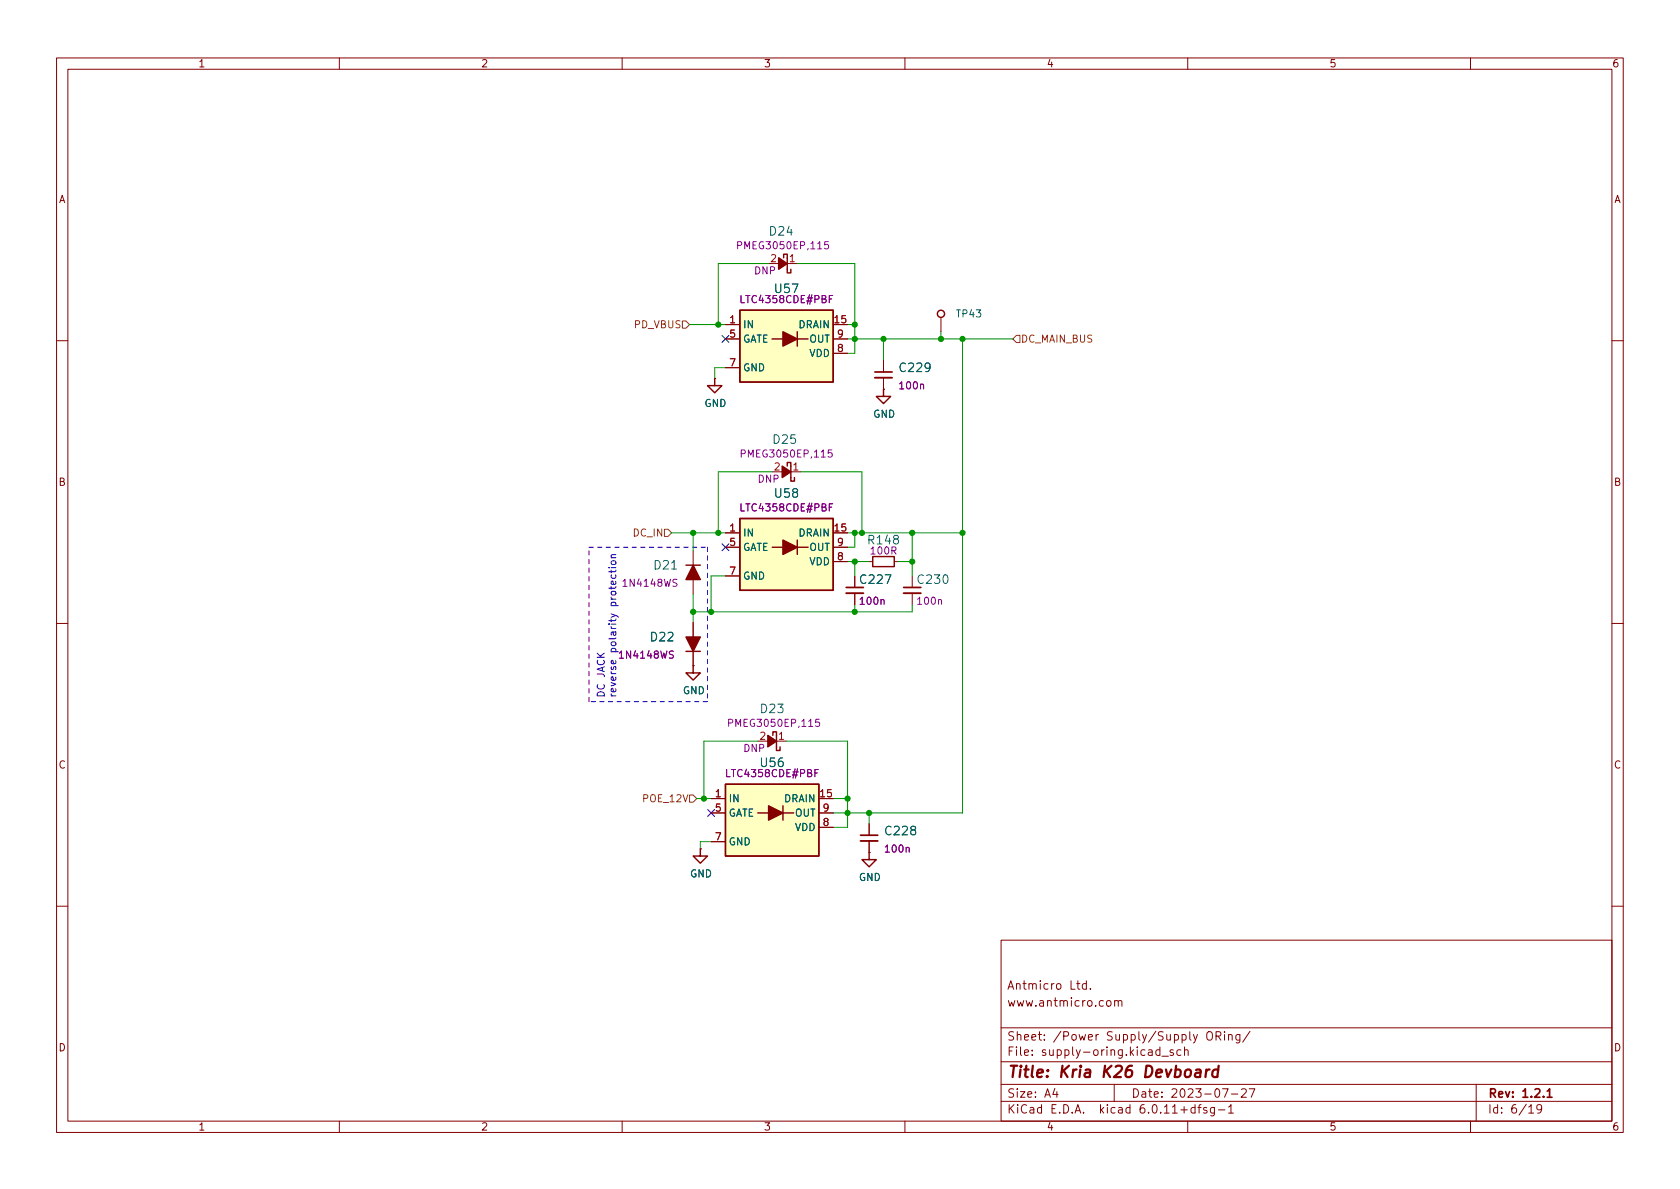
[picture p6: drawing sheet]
<svg xmlns="http://www.w3.org/2000/svg" width="297mm" height="210mm" viewBox="0 0 297 210" stroke-linecap="round" stroke-linejoin="round" font-family="sans-serif">
<g fill="none" stroke="#840000" stroke-width=".18">
<path d="M10 10.2h277v190.1h-277zM12 12.2h273v186.1h-273zM60 10.2v2M110 10.2v2M160 10.2v2M210 10.2v2M260 10.2v2M128.3 57.4h2.5M128.3 59.9h2.5M135.9 46.6h5.1M147.3 57.4h2.6M147.3 59.9h2.6"/>
<path d="M166.4 56.1v2.6M10 60.2h2M126.4 66.9h.1M128.3 65h2.5M147.3 62.5h2.6M156.2 68.8h.1M156.2 63.7v2.1M156.2 66.8v2M285 60.2h2M122.6 97.4v2.5M128.3 94.2h2.5M128.3 96.8h2.5"/>
<path d="M136.5 83.4h5.1M147.3 94.2h2.6M147.3 96.8h2.6M147.3 99.3h2.6M153.7 99.3h.6M158.1 99.3h.6M10 110.2h2M122.6 117.7h.1M122.6 102.5v2.5M122.6 110.1v2.5M122.6 115.2v2.5M128.3 101.8h2.5"/>
<path d="M151.1 101.8v2.1M151.1 104.9v2M161.3 101.8v2.1M161.3 104.9v2M285 110.2h2M134 131.1h5.1M123.8 150.1h.1M125.7 141.2h2.6M125.7 143.8h2.6M125.7 148.8h2.6M144.8 141.2h2.5M144.8 143.8h2.5"/>
<path d="M144.8 146.3h2.5M153.7 150.7h.1M153.7 145.7v2M153.7 148.7v2M10 160.2h2M177 166.3h108v32h-108zM186.9 174.1l.2-.2 .4 .2 .1 .5-.2 .3h-.3l-.2-.1zM195.8 177l.3-.1 .3 .3v.4l-.3 .3h-.3l-.2-.3v-.4zM197.1 177.1l.2-.2 .3 .1 .1 .9M197.1 176.9v1M197.7 177.1l.2-.2 .4 .1 .1 .9M285 160.2h2"/>
<path d="M60 198.3v2M110 198.3v2M160 198.3v2M177 194.8h108M177 191.8h108M177 187.8h108M177 181.8h108M182.5 186.5v.1M182.5 185.7v.1M184.6 183.8v.1M184.6 183v.1M193.8 182.9v1"/>
<path d="M194.2 182.9l-.3 .1-.1 .2M197 191.8v3M205.4 186.8h1.2M207.4 185.7l-.3-.1-.2 .2v.3l.5 .1v.4h-.5M208.8 185.7l-.4-.1-.3 .3v.4l.1 .3h.6M209.4 185.8l.2-.2 .4 .1 .1 .9M209.4 185.1v1.5M210 198.3v2M210.4 182.4v1.3l.2 .2M211 182.9l.4 1M211.7 182.9l-.5 1.4-.2 .1M215.4 196.3h1.2"/>
<path d="M217.2 195.8l.4-.5v1.5M217.2 196.8h.9M217.7 193.5h1.2M219.5 192.7l.6-.2 .2 .2 .1 .3-1 1h1M220.9 192.5h1l-.7 1.5M221 182.4l-1.3 1.9M260 198.3v2M261 191.8v6.5M272.6 196l-.3 .3h-.3l-.3-.3 .2-.6 .4-.1 .2 .2a.99 .99 0 0 1-.3 1.3h-.3"/>
</g>
<path d="M154.7 65.8h3M149.6 103.9h3.1M159.8 103.9h3M152.1 147.7h3.1M273.6 194h.8" fill="none" stroke="#840000" stroke-width=".3"/>
<g fill="none" stroke="#840000" stroke-width=".25">
<path d="M130.8 54.9h16.5v12.7h-16.5zM136.5 59.9h1.9M138.6 45.6v-.6h.6v3.3h.6v-.7M141 58.7v2.5M141 59.9h1.9M126.4 66.9v1.3h1.2l-1.2 1.3-1.3-1.3h1.3M156.2 68.8v1.3h1.3l-1.3 1.3-1.3-1.3h1.3M121.3 99.9h2.5M130.8 91.7h16.5v12.7h-16.5zM136.5 96.8h1.9M139.2 82.4v-.6h.6v3.3h.7v-.7M141 96.8h1.9"/>
<path d="M141 95.5v2.5M154.3 98.4h3.8v1.8h-3.8zM121.3 115.2h2.5M122.6 117.7v1.3h1.2l-1.2 1.3-1.3-1.3h1.3M128.3 138.7h16.5v12.7h-16.5zM136.7 130v-.6h.6v3.3h.6v-.6M123.8 150.1v1.3h1.3l-1.3 1.2-1.2-1.2h1.2M134 143.8h1.9M138.4 143.8h1.9M138.4 142.5v2.5M153.7 150.7v1.3h1.2l-1.2 1.3-1.3-1.3h1.3"/>
<circle cx="166.4" cy="55.5" r=".63"/>
</g>
<g fill="#840000" stroke="#840000" stroke-width=".25">
<path d="M122.6 99.9l1.2 2.6h-2.5z"/>
<path d="M137.7 45.6l1.5 1-1.5 1z"/>
<path d="M138.4 95.5l2.6 1.3-2.6 1.2z"/>
<path d="M138.3 82.4l1.5 1-1.5 1z"/>
<path d="M135.8 130l1.5 1.1-1.5 1z"/>
<path d="M135.9 142.5l2.5 1.3-2.5 1.2z"/>
<path d="M138.4 58.7l2.6 1.2-2.6 1.3z"/>
<path d="M121.3 112.6h2.5l-1.2 2.6z"/>
</g>
<g fill="none" stroke="#840084" stroke-width=".18">
<path d="M146.4 42.7h-.6v.6l.2-.1 .4 .1 .1 .2-.1 .4-.1 .1-.5-.1M146.6 52.9h.4M147.2 52.3h-.6v1.2M147.1 79.6h-.6l-.1 .6 .2-.2 .4 .1 .1 .2v.4l-.2 .1-.5-.1M162.8 68l.1-.1 .3 .1 .1 .8M146.6 89.7h.4M147.2 89.1h-.6v1.3M119.1 115.2l-.5-.1-.3 .3 .2 .3 .5 .2v.4l-.2 .1-.5-.1M119.7 102.5l-.5-.1-.2 .1v.4l.6 .2 .1 .4-.2 .2-.5-.1M155.8 106.1l.2-.1 .3 .1v.8M165.9 106.1l.2-.1 .3 .1 .1 .8M144.1 136.7h.4"/>
<path d="M144.7 136.1h-.6v1.2M144.9 127.2h-.6l-.1 .6 .2-.1h.4l.1 .2v.4l-.2 .2-.5-.2M160.2 150l.2-.2 .3 .1 .1 .8"/>
</g>
<g fill="#ffffc2" stroke="#ffffc2" stroke-width=".18">
<path d="M130.8 91.7h16.5v12.7h-16.5z"/>
<path d="M128.3 138.7h16.5v12.7h-16.5z"/>
<path d="M130.8 54.9h16.5v12.7h-16.5z"/>
</g>
<path d="M154.7 66.8h3M149.6 104.9h3.1M159.8 104.9h3M152.1 148.7h3.1" fill="none" stroke="#840000" stroke-width=".33"/>
<path d="M120.6 56.8h.7l.6 .6-.6 .6h-.7zM179.7 59.3h.6v1.3h-.6l-.6-.7zM117.5 93.6h.6l.6 .6-.6 .7h-.6zM121.9 140.6h.7l.6 .6-.6 .7h-.7z" fill="none" stroke="#725600" stroke-width=".18"/>
<path d="M108.1 98.6h.8M108.9 98.1h-.8v.3l.1 .2M108.1 108.5l1.1 .5 .1 .2M108.8 116.8l.1 .4-.2 .2-.6-.1v-.5h.3l.1 .6M108.9 108.8l-.8 .4" fill="none" stroke="#0000c2" stroke-width=".18"/>
<path d="M104.1 96.8h21M125.1 96.8v27.3M104.1 124.1v-27.3M125.1 124.1h-21" fill="none" stroke="#0000c2" stroke-width=".18" stroke-dasharray=".8 .8"/>
<g fill="none" stroke="#009600" stroke-width=".18">
<path d="M121.9 57.4h6.4M135.9 46.6h-8.9v10.8M141 46.6h10.1v15.9h-1.2M149.9 59.9h29.2M149.9 57.4h1.2M156.2 59.9v3.8M166.4 58.7v1.2M170.2 59.9v83.9h-22.9M128.3 65h-1.9v1.9M118.7 94.2h9.6M122.6 94.2v3.2M136.5 83.4h-9.5v10.8"/>
<path d="M141.6 83.4h10.8v10.8M149.9 94.2h20.3M149.9 99.3h3.8M151.1 94.2v2.6h-1.2M151.1 99.3v2.5M158.7 99.3h2.6M161.3 94.2v7.6M122.6 105v5.1M128.3 101.8h-2.6v6.4M151.1 106.9v1.3M161.3 106.9v1.3h-38.7M134 131.1h-9.5v10.1"/>
<path d="M139.1 131.1h10.8v15.2h-2.6M123.2 141.2h2.5M125.7 148.8h-1.9v1.3M147.3 141.2h2.6M153.7 143.8v1.9"/>
</g>
<path d="M127.7 59.3l1.2 1.2M128.9 59.3l-1.2 1.2M127.7 96.2l1.2 1.2M128.9 96.2l-1.2 1.2M125.1 143.1l1.2 1.3M126.3 143.1l-1.2 1.3" fill="none" stroke="#000084" stroke-width=".18"/>
<g fill="#009600" stroke="#009600" stroke-width=".18">
<circle cx="170.2" cy="94.2" r=".46"/>
<circle cx="161.3" cy="94.2" r=".46"/>
<circle cx="149.9" cy="143.8" r=".46"/>
<circle cx="149.9" cy="141.2" r=".46"/>
<circle cx="153.7" cy="143.8" r=".46"/>
<circle cx="151.1" cy="99.3" r=".46"/>
<circle cx="161.3" cy="99.3" r=".46"/>
<circle cx="151.1" cy="108.2" r=".46"/>
<circle cx="152.4" cy="94.2" r=".46"/>
<circle cx="127" cy="94.2" r=".46"/>
<circle cx="122.6" cy="94.2" r=".46"/>
<circle cx="127" cy="57.4" r=".46"/>
<circle cx="122.6" cy="108.2" r=".46"/>
<circle cx="125.7" cy="108.2" r=".46"/>
<circle cx="124.5" cy="141.2" r=".46"/>
<circle cx="156.2" cy="59.9" r=".46"/>
<circle cx="170.2" cy="59.9" r=".46"/>
<circle cx="166.4" cy="59.9" r=".46"/>
<circle cx="151.1" cy="94.2" r=".46"/>
<circle cx="151.1" cy="59.9" r=".46"/>
<circle cx="151.1" cy="57.4" r=".46"/>
</g>
<g font-size="2.8" fill="#840000">
<text x="178" y="191.2">Title:</text>
<text x="187.3" y="191.2">Kria</text>
<text x="195.2" y="191.2">K26</text>
<text x="202.9" y="191.2">Devboard</text>
</g>
<g font-size="2.1" fill="#006464">
<text x="135.8" y="42.1">D24</text>
<text x="136.7" y="52.3">U57</text>
<text x="158.8" y="66.3">C229</text>
<text x="136.5" y="78.9">D25</text>
<text x="136.7" y="88.5">U58</text>
<text x="115.4" y="101.2">D21</text>
<text x="153.2" y="96.7">R148</text>
<text x="151.8" y="103.7">C227</text>
<text x="161.9" y="103.7">C230</text>
<text x="114.8" y="113.9">D22</text>
<text x="134.2" y="126.6">D23</text>
<text x="134.2" y="136.1">U56</text>
<text x="156.2" y="148.2">C228</text>
</g>
<g font-size="2.1" fill="#840000">
<text x="178" y="178.5">www.antmicro.com</text>
<text x="178" y="175.5">Antmicro</text>
<text x="189.1" y="175.5">Ltd.</text>
<text x="178" y="184.5">Sheet:</text>
<text x="186.2" y="184.5">/Power</text>
<text x="195.7" y="184.5">Supply/Supply</text>
<text x="213.5" y="184.5">ORing/</text>
<text x="178" y="187.2">File:</text>
<text x="184.4" y="187.2">supply-oring.kicad_sch</text>
<text x="178" y="197.4">KiCad</text>
<text x="178" y="194.6">Size:</text>
<text x="184.7" y="194.6">A4</text>
<text x="185.7" y="197.4">E.D.A.</text>
<text x="194.6" y="197.4">kicad</text>
<text x="200" y="194.6">Date:</text>
<text x="201.8" y="197.4">6.0.11+dfsg-1</text>
<text x="207" y="194.6">2023-07-27</text>
<text x="263" y="194.6">Rev:</text>
<text x="263" y="197.4">Id:</text>
<text x="267.1" y="197.4">6/19</text>
<text x="269.1" y="194.6">1.2.1</text>
</g>
<g font-size="1.8" fill="#840000">
<text x="35" y="12.3">1</text>
<text x="85" y="12.3">2</text>
<text x="135" y="12.3">3</text>
<text x="185" y="12.3">4</text>
<text x="235" y="12.3">5</text>
<text x="285" y="12.3">6</text>
<text x="10.4" y="36.3">A</text>
<text x="285.4" y="36.3">A</text>
<text x="10.3" y="86.3">B</text>
<text x="285.3" y="86.3">B</text>
<text x="10.3" y="136.3">C</text>
<text x="285.3" y="136.3">C</text>
<text x="10.3" y="186.3">D</text>
<text x="285.3" y="186.3">D</text>
<text x="35" y="200.3">1</text>
<text x="85" y="200.3">2</text>
<text x="135" y="200.3">3</text>
<text x="185" y="200.3">4</text>
<text x="235" y="200.3">5</text>
<text x="285" y="200.3">6</text>
</g>
<g font-size="1.8" fill="#840084">
<text x="130" y="44.5">PMEG3050EP,115</text>
<text x="130.6" y="54">LTC4358CDE#PBF</text>
<text x="133.2" y="48.9">DNP</text>
<text x="158.7" y="69.2">100n</text>
<text x="130.7" y="81.3">PMEG3050EP,115</text>
<text x="133.9" y="85.7">DNP</text>
<text x="130.6" y="90.8">LTC4358CDE#PBF</text>
<text x="153.7" y="98.4">100R</text>
<text x="109.8" y="104.1">1N4148WS</text>
<text x="151.8" y="107.3">100n</text>
<text x="161.9" y="107.3">100n</text>
<text x="109.2" y="116.8">1N4148WS</text>
<text x="128.5" y="128.9">PMEG3050EP,115</text>
<text x="128.1" y="137.8">LTC4358CDE#PBF</text>
<text x="131.3" y="133.4">DNP</text>
<text x="156.2" y="151.1">100n</text>
</g>
<g font-size="1.8" fill="#a90000">
<text x="136.1" y="46.3">2</text>
<text x="139.4" y="46.3">1</text>
<text x="128.9" y="57.1">1</text>
<text x="128.9" y="59.7">5</text>
<text x="147.3" y="57.1">15</text>
<text x="147.9" y="59.7">9</text>
<text x="128.9" y="64.8">7</text>
<text x="147.9" y="62.2">8</text>
<text x="136.7" y="83.2">2</text>
<text x="140" y="83.2">1</text>
<text x="128.9" y="94">1</text>
<text x="147.3" y="94">15</text>
<text x="128.9" y="96.5">5</text>
<text x="128.9" y="101.6">7</text>
<text x="147.9" y="99.1">8</text>
<text x="147.9" y="96.5">9</text>
<text x="134.2" y="130.8">2</text>
<text x="137.5" y="130.8">1</text>
<text x="126.3" y="141">1</text>
<text x="126.3" y="143.5">5</text>
<text x="144.8" y="141">15</text>
<text x="145.4" y="143.5">9</text>
<text x="126.3" y="148.6">7</text>
<text x="145.4" y="146">8</text>
</g>
<g font-size="1.8" fill="#725600">
<text x="112" y="58.4">PD_VBUS</text>
<text x="180.4" y="61">DC_MAIN_BUS</text>
<text x="111.8" y="95.3">DC_IN</text>
<text x="113.4" y="142.2">POE_12V</text>
</g>
<g font-size="1.8" fill="#006464">
<text x="131.3" y="58.4">IN</text>
<text x="141.1" y="58.4">DRAIN</text>
<text x="168.9" y="56.5">TP43</text>
<text x="131.3" y="61">GATE</text>
<text x="143" y="63.5">VDD</text>
<text x="143" y="61">OUT</text>
<text x="131.3" y="66">GND</text>
<text x="124.5" y="72.3">GND</text>
<text x="154.3" y="74.2">GND</text>
<text x="131.3" y="95.3">IN</text>
<text x="141.1" y="95.3">DRAIN</text>
<text x="131.3" y="97.8">GATE</text>
<text x="143" y="100.3">VDD</text>
<text x="143" y="97.8">OUT</text>
<text x="131.3" y="102.9">GND</text>
<text x="120.7" y="123.1">GND</text>
<text x="128.8" y="142.2">IN</text>
<text x="138.6" y="142.2">DRAIN</text>
<text x="128.8" y="144.8">GATE</text>
<text x="128.8" y="149.9">GND</text>
<text x="140.5" y="147.3">VDD</text>
<text x="140.5" y="144.8">OUT</text>
<text x="121.9" y="155.5">GND</text>
<text x="151.8" y="156.2">GND</text>
</g>
<g font-size="1.8" fill="#0000c2">
<text x="109" y="107.2" transform="rotate(-90 109 107.2)">protection</text>
<text x="109" y="115.5" transform="rotate(-90 109 115.5)">polarity</text>
<text x="106.9" y="123.4" transform="rotate(-90 106.9 123.4)">DC JACK</text>
<text x="109" y="123.4" transform="rotate(-90 109 123.4)">reverse</text>
</g>
</svg>
